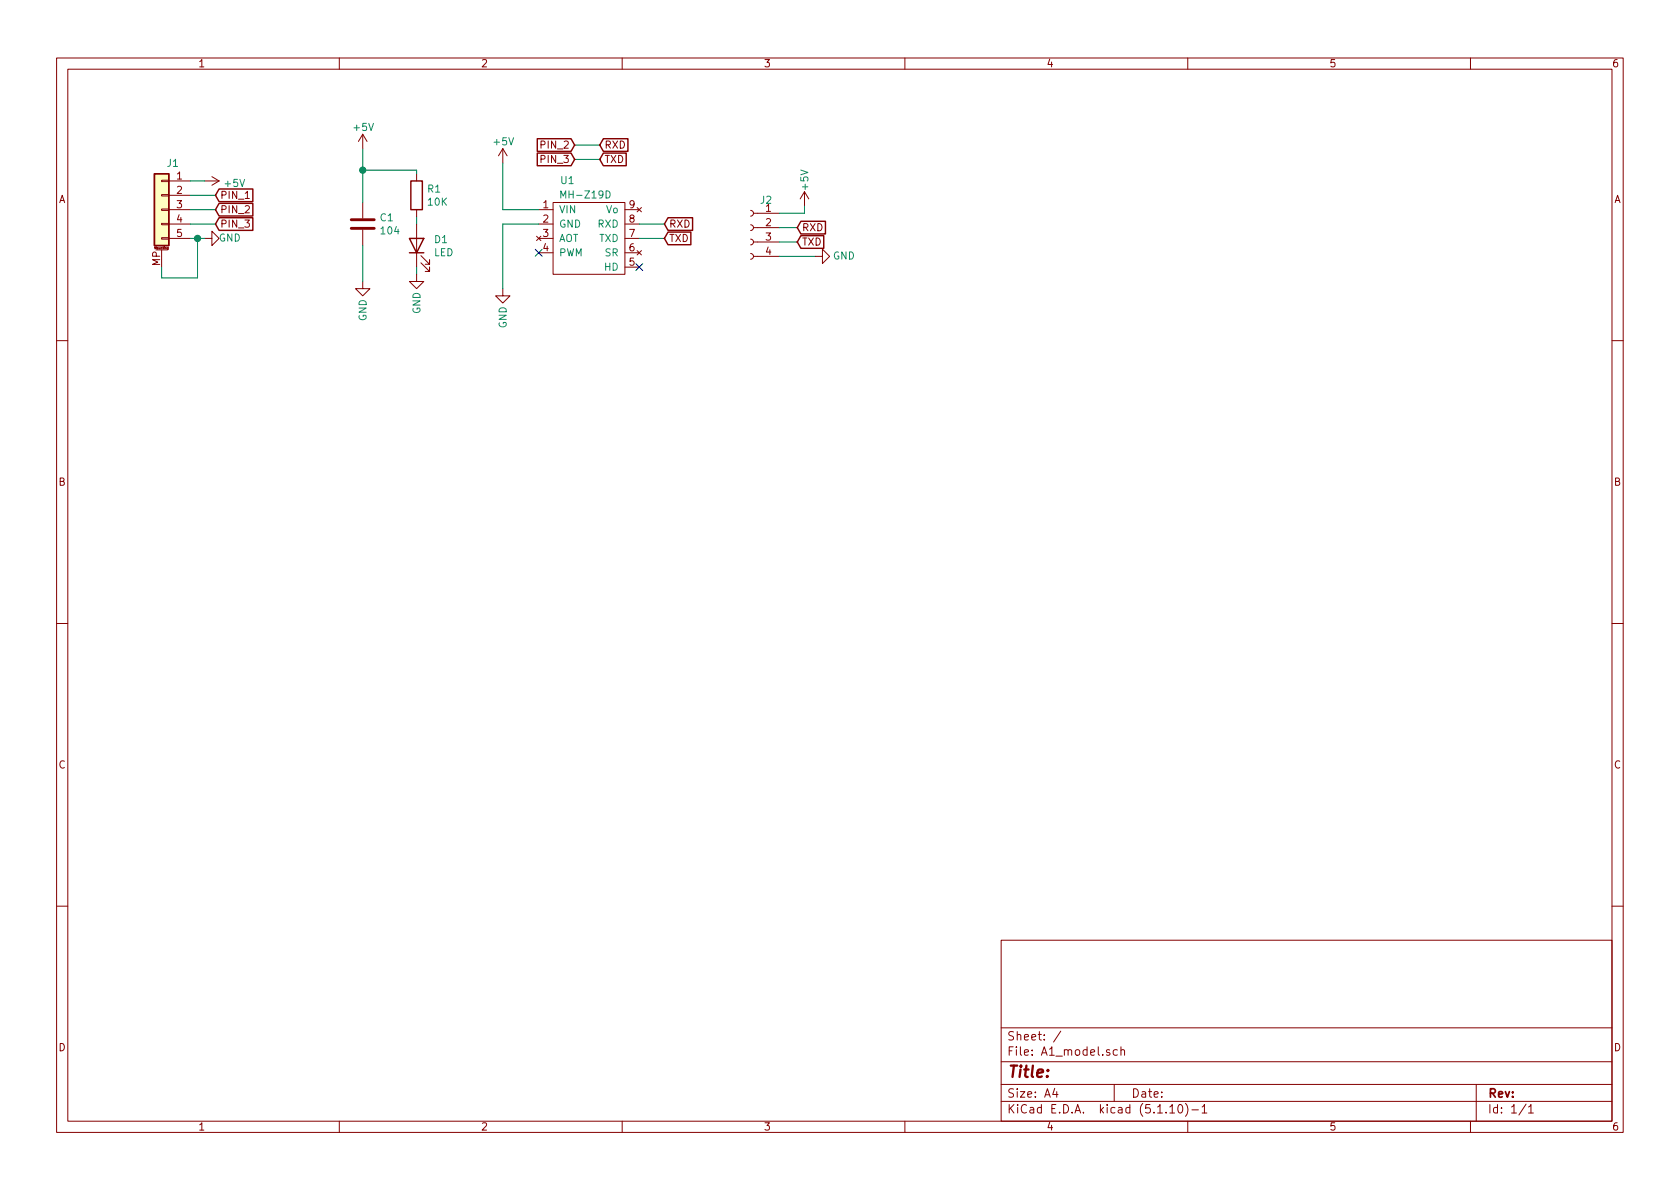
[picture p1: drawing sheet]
<svg xmlns="http://www.w3.org/2000/svg" width="297mm" height="210mm" viewBox="0 0 297 210" stroke-linecap="round" stroke-linejoin="round" font-family="sans-serif">
<g fill="none" stroke="#840000" stroke-width=".18">
<path d="M10 10.3h277v189.9h-277zM12 12.2h273v186.1h-273zM60 10.3v1.9M110 10.3v1.9M160 10.3v1.9M210 10.3v1.9M260 10.3v1.9M28.6 39.5h1.2v.2h-1.2zM28.6 37h1.2v.2h-1.2zM28.6 34.4h1.2v.3h-1.2zM28.6 31.9h1.2v.2h-1.2zM29.8 32h3.9"/>
<path d="M29.8 37.1h3.9M29.8 39.6h3.9M29.8 34.5h3.9M36.2 32h2.5M37.5 31.2l1.2 .8M38.7 32l-1.2 .8M43.4 35.1h.7M64.1 23.7v2.6M64.1 35.8v2.8M64.1 23.7l-.7 1.3M64.1 23.7l.8 1.3M73.7 30.7v1.3"/>
<path d="M73.7 37.1v1.2M73.7 39.6v7.6M88.9 26.3l-.8 1.3M88.9 26.3v2.5M88.9 26.3l.8 1.3M95.2 37.1h2.6M95.2 39.6h2.6M97.8 35.8h12.7v12.7h-12.7zM110.5 37.1h2.5M110.5 39.6h2.5M112.6 36.7l.8 .8M113.4 36.7l-.8 .8"/>
<path d="M132.7 39.7l.3 .2 .2 .3-.1 .4-.4 .2M132.7 37.2l.3 .1 .2 .3-.1 .4-.4 .2M133.2 37.7h4.6M142.2 33.9l-.7 1.3M142.2 33.9v2.5M142.2 33.9l.8 1.3M27.6 44.2h2M28.6 42h1.2v.3h-1.2zM28.6 44.2v3M29.7 43.8v.3h-.1M29.7 43.8h-.1v.2h.1M29.8 42.2h3.9"/>
<path d="M36.2 42.2h1.3v-1.3l1.2 1.3-1.2 1.2v-1.2M64.1 49.8v1.2h1.3l-1.3 1.3-1.2-1.3h1.2M64.1 40.6v2.8M73.7 48.5v1.3h1.2l-1.2 1.2-1.3-1.2h1.3M74.4 46.5l1.5 1.5v-.8v.8h-.7M74.4 45.2l1.5 1.5v-.7v.7h-.7M88.9 51v1.3h1.3l-1.3 1.3-1.3-1.3h1.3M94.9 41.8l.7 .7M95.2 42.2h2.6M95.2 44.7h2.6M95.6 41.8l-.7 .7M110.5 42.2h2.5"/>
<path d="M110.5 44.7h2.5M110.5 47.2h2.5M112.6 44.3l.8 .8M113.4 44.3l-.8 .8M132.7 44.8l.3 .2 .2 .2-.1 .5-.4 .1M132.7 42.3l.3 .1 .2 .3-.1 .4-.4 .2M133.2 45.3h4.6M133.2 42.8h4.6M133.2 40.3h4.6M144.1 45.3h1.3v-1.2l1.3 1.2-1.3 1.3v-1.3M10 60.2h2M285 60.2h2"/>
<path d="M10 110.3h2M285 110.3h2M10 160.2h2M177 166.3h108v32h-108zM285 160.2h2M60 198.3v1.9M110 198.3v1.9M160 198.3v1.9M177 194.8h108M177 191.8h108M177 187.8h108M177 181.8h108"/>
<path d="M186.5 192.5l-.4 1h1M186.8 193v1M187.6 182.3l-1.3 2M197 191.8v3M197.6 185.7l-.5-.1-.3 .3 .1 .6 .2 .1 .5-.1M198.2 185.7l.2-.1 .4 .1v.9M198.2 185.1v1.5M206.8 195.8l.5-.5v1.5M206.8 196.8h.9M208.5 195.4l.1-.1a.8 .8 0 0 1 .5 .8 .8 .8 0 0 1-.5 .7 1 1 0 0 1-.1-1.4zM209.6 195.1a1.71 1.71 0 0 1 0 2.3M210 198.3v1.9"/>
<path d="M210.7 196.3h1.2M212.5 195.8l.5-.5v1.5M212.5 196.8h.9M260 198.3v1.9M261 191.8v6.5M269.8 195.2l-1.2 2M270.3 195.8l.4-.5v1.5M270.3 196.8h.8"/>
</g>
<path d="M62.1 38.9h4.1M62.1 40.4h4.1" fill="none" stroke="#840000" stroke-width=".51"/>
<g fill="none" stroke="#840000" stroke-width=".25">
<path d="M27.3 30.7h2.5v12.7h-2.5zM38.7 36h6v2.2h-6l-.6-1.1zM38.7 38.5h6v2.2h-6l-.6-1.1zM38.7 33.4h6v2.3h-6l-.6-1.2zM72.6 32h2.1v5.1h-2.1zM95 27.1h6l.6 1.1-.6 1.1h-6zM95 24.5h6l.6 1.1-.6 1.2h-6zM106.7 24.5h4.3v2.3h-4.3l-.7-1.2zM106.7 27.1h4v2.2h-4l-.7-1.1zM118.1 38.5h4.4v2.2h-4.4l-.6-1.1zM141.6 39.1h4.3v2.3h-4.3l-.6-1.1zM72.4 42.2h2.5l-1.2 2.5z"/>
<path d="M72.4 44.7h2.5M118.1 41h4v2.3h-4l-.6-1.1zM141.6 41.7h4v2.2h-4l-.6-1.1z"/>
</g>
<path d="M99.2 35v-1.2l.4 .9 .4-.9v1.2M107.2 33.8a.64 .64 0 0 1 .7 .6 .64 .64 0 0 1-.7 .6z" fill="none" stroke="#008484" stroke-width=".18"/>
<path d="M27.3 30.7h2.5v12.7h-2.5z" fill="#ffffc2" stroke="#ffffc2" stroke-width=".18"/>
<g fill="none" stroke="#008400" stroke-width=".18">
<path d="M33.7 39.6h4.4M33.7 37.1h4.4M33.7 32h2.5M33.7 34.5h4.4M64.1 30.1h9.6v.6M64.1 26.3v9.5M73.7 38.3v1.3M88.9 28.8v8.3h6.3M95.2 39.6h-6.3v11.4M101.6 28.2h4.4M101.6 25.6h4.4M113 39.6h4.5"/>
<path d="M142.2 36.4v1.3h-4.4M33.7 42.2h2.5M34.9 42.2v6.9h-6.3v-1.9M64.1 43.4v6.4M73.7 47.2v1.3M113 42.2h4.5M137.8 45.3h6.3M137.8 40.3h3.2M137.8 42.8h3.2"/>
</g>
<g fill="#008400" stroke="#008400" stroke-width=".25">
<circle cx="64.1" cy="30.1" r=".51"/>
<circle cx="34.9" cy="42.2" r=".51"/>
</g>
<path d="M94.6 44.1l1.3 1.2M95.9 44.1l-1.3 1.2M112.4 46.6l1.2 1.2M113.6 46.6l-1.2 1.2" fill="none" stroke="#000084" stroke-width=".18"/>
<text font-size="2.8" fill="#840000" x="178" y="190.5">Title:</text>
<g font-size="2.1" fill="#840000">
<text x="178" y="184">Sheet: /</text>
<text x="178" y="186.7">File: A1_model.sch</text>
<text x="178" y="196.9">KiCad E.D.A. kicad (5.1.10)-1</text>
<text x="178" y="194.1">Size: A4</text>
<text x="200" y="194.1">Date:</text>
<text x="263" y="194.1">Rev:</text>
<text x="263" y="196.9">Id: 1/1</text>
</g>
<g font-size="1.8" fill="#840000">
<text x="35" y="11.9">1</text>
<text x="85" y="11.9">2</text>
<text x="135" y="11.9">3</text>
<text x="185" y="11.9">4</text>
<text x="235" y="11.9">5</text>
<text x="285" y="11.9">6</text>
<text x="95.9" y="28.8">PIN_3</text>
<text x="95.9" y="26.3">PIN_2</text>
<text x="106.8" y="26.3">RXD</text>
<text x="106.8" y="28.8">TXD</text>
<text x="10.4" y="35.9">A</text>
<text x="31.3" y="31.7">1</text>
<text x="31.3" y="34.3">2</text>
<text x="38.9" y="35.2">PIN_1</text>
<text x="285.4" y="35.9">A</text>
<text x="31.3" y="36.8">3</text>
<text x="31.3" y="39.4">4</text>
<text x="31.3" y="41.9">5</text>
<text x="38.9" y="37.7">PIN_2</text>
<text x="38.9" y="40.3">PIN_3</text>
<text x="96" y="36.8">1</text>
<text x="96" y="39.4">2</text>
<text x="96" y="41.9">3</text>
<text x="111.3" y="41.9">7</text>
<text x="111.3" y="39.4">8</text>
<text x="111.3" y="36.8">9</text>
<text x="118.3" y="40.3">RXD</text>
<text x="135.4" y="37.5">1</text>
<text x="135.4" y="40">2</text>
<text x="141.8" y="40.9">RXD</text>
<text x="28.3" y="47" transform="rotate(-90 28.3 47)">MP</text>
<text x="96" y="44.4">4</text>
<text x="111.3" y="47">5</text>
<text x="111.3" y="44.4">6</text>
<text x="118.3" y="42.8">TXD</text>
<text x="135.4" y="42.5">3</text>
<text x="135.4" y="45.1">4</text>
<text x="141.8" y="43.4">TXD</text>
<text x="10.4" y="85.9">B</text>
<text x="285.4" y="85.9">B</text>
<text x="10.4" y="135.9">C</text>
<text x="285.4" y="135.9">C</text>
<text x="10.4" y="185.9">D</text>
<text x="285.4" y="185.9">D</text>
<text x="35" y="199.9">1</text>
<text x="85" y="199.9">2</text>
<text x="135" y="199.9">3</text>
<text x="185" y="199.9">4</text>
<text x="235" y="199.9">5</text>
<text x="285" y="199.9">6</text>
</g>
<g font-size="1.8" fill="#008484">
<text x="62.6" y="23.2">+5V</text>
<text x="29.6" y="29.5">J1</text>
<text x="87.4" y="25.7">+5V</text>
<text x="39.9" y="33.1">+5V</text>
<text x="75.6" y="34.1">R1</text>
<text x="99.2" y="32.6">U1</text>
<text x="99.7" y="35.1">MH-Z19D</text>
<text x="142.9" y="33.5" transform="rotate(-90 142.9 33.5)">+5V</text>
<text x="67.3" y="39.1">C1</text>
<text x="67.5" y="41.4">104</text>
<text x="75.7" y="36.4">10K</text>
<text x="98.8" y="37.7">VIN</text>
<text x="98.8" y="40.3">GND</text>
<text x="105.7" y="40.3">RXD</text>
<text x="107.2" y="37.7">Vo</text>
<text x="134.5" y="36">J2</text>
<text x="38.7" y="42.7">GND</text>
<text x="76.7" y="45.3">LED</text>
<text x="76.9" y="43">D1</text>
<text x="98.8" y="42.8">AOT</text>
<text x="98.8" y="45.3">PWM</text>
<text x="105.9" y="42.8">TXD</text>
<text x="106.9" y="47.9">HD</text>
<text x="107" y="45.3">SR</text>
<text x="147.3" y="45.9">GND</text>
<text x="64.8" y="56.8" transform="rotate(-90 64.8 56.8)">GND</text>
<text x="74.3" y="55.5" transform="rotate(-90 74.3 55.5)">GND</text>
<text x="89.6" y="58.1" transform="rotate(-90 89.6 58.1)">GND</text>
</g>
<text font-size=".5" fill="#840000" x="27.4" y="44">Mounting</text>
</svg>
